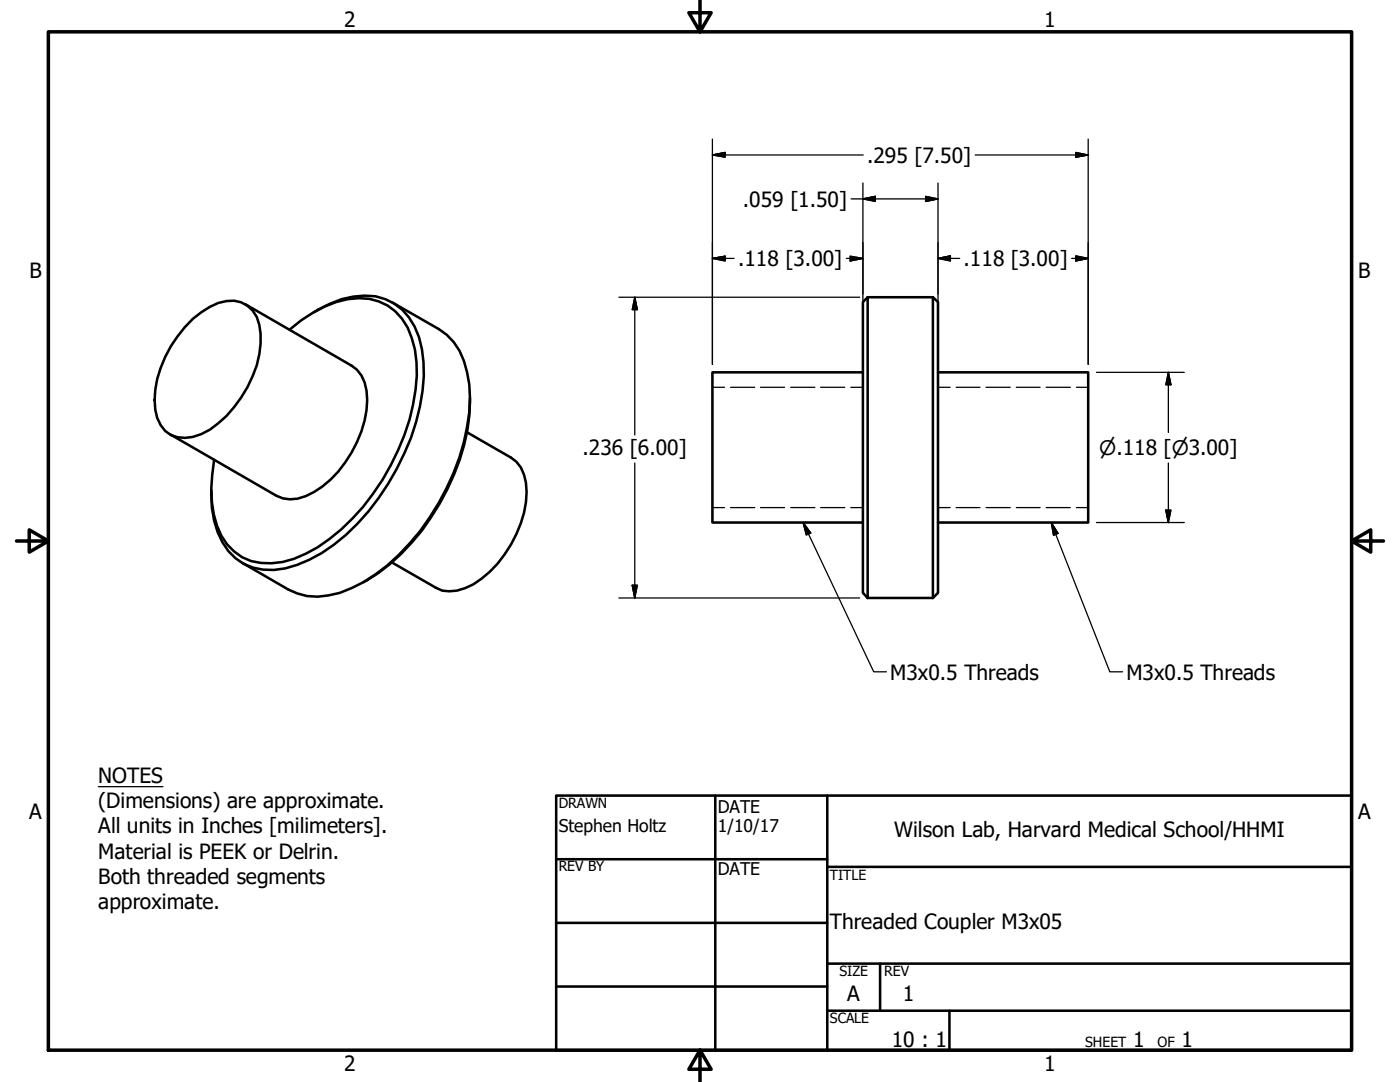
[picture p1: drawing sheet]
<svg xmlns="http://www.w3.org/2000/svg" width="279mm" height="216mm" viewBox="0 0 279 216" stroke-linecap="round" stroke-linejoin="round" font-family="sans-serif">
<!-- layer: Visible (ANSI) -->
<g fill="none" stroke="#000" stroke-width=".51">
<path d="M173.2 59.3l-1 1v58l1 1M173.2 59.3v60M173.2 59.3h13M186.2 59.3l1 1v58l-1 1M186.2 59.3v60M38.5 63.6a13.8 13.8 0 0 1 6.7-3.5 5.7 5.7 0 0 1 6.6 4.7 18.6 18.6 0 0 1-2.4 12.4 21 21 0 0 1-9.2 9.4 7.3 7.3 0 0 1-6.1 .2 6.6 6.6 0 0 1-3.1-5.1 20.4 20.4 0 0 1 4.4-14.6l1.5-1.8zM49 60.7l21.2 12.3a6.5 6.5 0 0 1 3 5 20.7 20.7 0 0 1-4.3 14.3 17 17 0 0 1-9.5 7.2l-1.6 .1-1.3-.2-1.3-.5-21.2-12.2M57.8 65.8a26 26 0 0 1 11.6-6.1 10.7 10.7 0 0 1 12.8 7.7 24.4 24.4 0 0 1 .2 13.4 46.2 46.2 0 0 1-19 28.4 18.2 18.2 0 0 1-11.3 3.1 10.5 10.5 0 0 1-8.8-7.4 22.9 22.9 0 0 1-.9-10.2l.3-2.9M62.7 62.3a18.2 18.2 0 0 1 12.2-3.2 11.2 11.2 0 0 1 8.7 8.2 29.6 29.6 0 0 1-.5 16.8 49.4 49.4 0 0 1-16.5 24.6 24.5 24.5 0 0 1-11.9 5 10.7 10.7 0 0 1-11.3-7.5 21.7 21.7 0 0 1-1.2-8.4M78.4 60.4l9.2 5.3a12.2 12.2 0 0 1 5.6 8.6 26 26 0 0 1 0 10.9 48.2 48.2 0 0 1-18.3 29.4 24.1 24.1 0 0 1-9.4 4.2 11.3 11.3 0 0 1-7.9-1.1l-9.2-5.4M93.8 79.4a40.7 40.7 0 0 1-6 21.1 40.8 40.8 0 0 1-15.2 15.6M172.2 74.3h-30v30h30"/>
<path d="M187.2 74.3h30v30h-30M93.2 86.2l8.8 5.1a6.5 6.5 0 0 1 3 5 19.8 19.8 0 0 1-3 12.3 19.9 19.9 0 0 1-9.2 8.7 6.7 6.7 0 0 1-5.8 0l-8.8-5.1M173.2 119.3h13"/>
</g>
<!-- layer: Hidden Narrow (ANSI) -->
<g fill="none" stroke="#000" stroke-width=".25">
<path d="M142.2 77.3h2.4M145.8 77.3h4.8M151.8 77.3h4.8M157.8 77.3h4.8M163.8 77.3h4.8M169.8 77.3h2.4M187.2 77.3h2.4M190.8 77.3h4.8M196.8 77.3h4.8M202.8 77.3h4.8M208.8 77.3h4.8M214.8 77.3h2.4"/>
<path d="M142.2 101.3h2.4M145.8 101.3h4.8M151.8 101.3h4.8M157.8 101.3h4.8M163.8 101.3h4.8M169.8 101.3h2.4M187.2 101.3h2.4M190.8 101.3h4.8M196.8 101.3h4.8M202.8 101.3h4.8M208.8 101.3h4.8M214.8 101.3h2.4"/>
</g>
<!-- layer: Border (ANSI) -->
<path d="M9.7 6.3h260v203.2h-260zM139.7 0v6.3l-2.2-3.8h4.4l-2.2 3.8M3.3 107.9h6.4l-3.9-2.2v4.5l3.9-2.3M269.7 107.9l3.9 2.3v-4.5l-3.9 2.2h6.4M139.7 209.5l2.2 3.9h-4.4l2.2-3.9v6.4" fill="none" stroke="#000" stroke-width=".7"/>
<!-- layer: Title (ANSI) -->
<path d="M111 158.8h158.7v50.7h-158.7zM142.7 158.8v50.7M165.1 158.8v50.7M111 171.4h54.1M165.1 173h104.6M111 184.1h54.1M111 196.8h54.1M165.1 192.3h104.6M175.6 192.3v9.4M165.1 201.7h104.6M189.5 201.7v7.8" fill="none" stroke="#000" stroke-width=".51"/>
<!-- layer: Symbol (ANSI) -->
<path d="M160.3 104.3l1.5 2.1-.9 .3zM160.3 104.3l14.1 29.7h2.5M209.8 104.3l1.3 2.1-.9 .4zM209.8 104.3l11.7 29.7h2.5M19.6 157h12.9" fill="none" stroke="#000" stroke-width=".25"/>
<!-- layer: Dimension (ANSI) -->
<g fill="none" stroke="#000" stroke-width=".25">
<path d="M142.2 30.9l2.5-.5v1zM142.2 27.7v45M142.2 30.9h30.1M169.9 39.7h17.3M172.2 39.7l2.5-.5v1zM172.2 36.5v36.2M184.7 39.2l2.5 .5-2.5 .5zM187.2 36.5v36.2M194.6 30.9h22.6M214.7 30.4l2.5 .5-2.5 .5zM217.2 27.7v45M123.5 59.3h48.1"/>
<path d="M126.7 59.3l.5 2.5h-1zM126.7 59.3v27.5M142.2 51.6l2.5-.5v1zM142.2 51.6h4.3M168.9 51.6h3.3M169.7 51.1l2.5 .5-2.5 .5zM187.2 51.6l2.5-.5v1zM187.2 51.6h4.3M213.9 51.6h3.3M214.7 51.1l2.5 .5-2.5 .5zM218.8 74.3h17.5M233.2 74.3l.5 2.5h-1z"/>
<path d="M233.2 74.3v12M126.7 92.4v26.9M233.2 92.4v11.9M123.5 119.3h48.1M126.2 116.8h1l-.5 2.5zM218.8 104.3h17.5M232.7 101.8h1l-.5 2.5z"/>
</g>
<g fill="#000" stroke="#000" stroke-width=".25">
<path d="M142.2 30.9l2.5-.5zM142.2 30.9l2.5-.5v1zM172.2 39.7l2.5-.5zM172.2 39.7l2.5-.5v1zM214.7 31.4l2.5-.5zM214.7 30.4l2.5 .5-2.5 .5zM142.2 51.6l2.5-.5zM142.2 51.6l2.5-.5v1zM169.7 52.1l2.5-.5zM169.7 51.1l2.5 .5-2.5 .5zM184.7 40.2l2.5-.5zM184.7 39.2l2.5 .5-2.5 .5z"/>
<path d="M187.2 51.6l2.5-.5zM187.2 51.6l2.5-.5v1zM214.7 52.1l2.5-.5zM214.7 51.1l2.5 .5-2.5 .5zM126.7 59.3l.5 2.5zM126.7 59.3l.5 2.5h-1zM233.2 74.3l.5 2.5zM233.2 74.3l.5 2.5h-1zM126.2 116.8l.5 2.5zM126.2 116.8h1l-.5 2.5zM232.7 101.8l.5 2.5zM232.7 101.8h1l-.5 2.5z"/>
</g>
<!-- layer: Symbol (ANSI) -->
<path d="M160.3 104.3l1.5 2.1zM160.3 104.3l1.5 2.1-.9 .3zM209.8 104.3l1.3 2.1zM209.8 104.3l1.3 2.1-.9 .4z" fill="#000" stroke="#000" stroke-width=".25"/>
<g font-size="4.2">
<text x="68.7" y="5.3">2</text>
<text x="208.4" y="5.3">1</text>
<text x="173" y="32.4">.295 [7.50]</text>
<text x="148.3" y="41.2">.059 [1.50]</text>
<text x="147.3" y="53.1">.118 [3.00]</text>
<text x="192.3" y="53.1">.118 [3.00]</text>
<text x="5.9" y="55.5">B</text>
<text x="271.1" y="55.5">B</text>
<text x="116.3" y="90.8">.236 [6.00]</text>
<text x="177.7" y="135.6">M3x0.5 Threads</text>
<text x="224.8" y="135.6">M3x0.5 Threads</text>
<text x="19.6" y="156.3">NOTES</text>
<text x="19.6" y="161.3">(Dimensions) are approximate.</text>
<text x="5.8" y="163.4">A</text>
<text x="19.6" y="166.3">All units in Inches [milimeters].</text>
<text x="178.4" y="167.1">Wilson Lab, Harvard Medical School/HHMI</text>
<text x="271" y="163.4">A</text>
<text x="19.6" y="171.3">Material is PEEK or Delrin.</text>
<text x="19.6" y="176.3">Both threaded segments</text>
<text x="19.6" y="181.4">approximate.</text>
<text x="165.6" y="185.3">Threaded Coupler M3x05</text>
<text x="169.1" y="199.8">A</text>
<text x="180.1" y="199.8">1</text>
<text x="178" y="209">10 : 1</text>
<text x="226.1" y="209">1</text>
<text x="235.8" y="209">1</text>
<text x="68.7" y="213.6">2</text>
<text x="208.4" y="213.6">1</text>
</g>
<text font-size="4" x="219.4" y="90.8">⌀.118 [⌀3.00]</text>
<g font-size="3.5">
<text x="111.5" y="165.9">Stephen Holtz</text>
<text x="143.3" y="166.1">1/10/17</text>
<text x="143.3" y="162.2">DATE</text>
<text x="143.3" y="174.5">DATE</text>
</g>
<g font-size="2.8">
<text x="111.5" y="161.3">DRAWN</text>
<text x="111.5" y="173.9">REV BY</text>
<text x="165.6" y="175.5">TITLE</text>
<text x="167.5" y="194.8">SIZE</text>
<text x="176.5" y="194.8">REV</text>
<text x="165.6" y="204.2">SCALE</text>
<text x="216.6" y="209">SHEET</text>
<text x="231" y="209">OF</text>
</g>
</svg>
